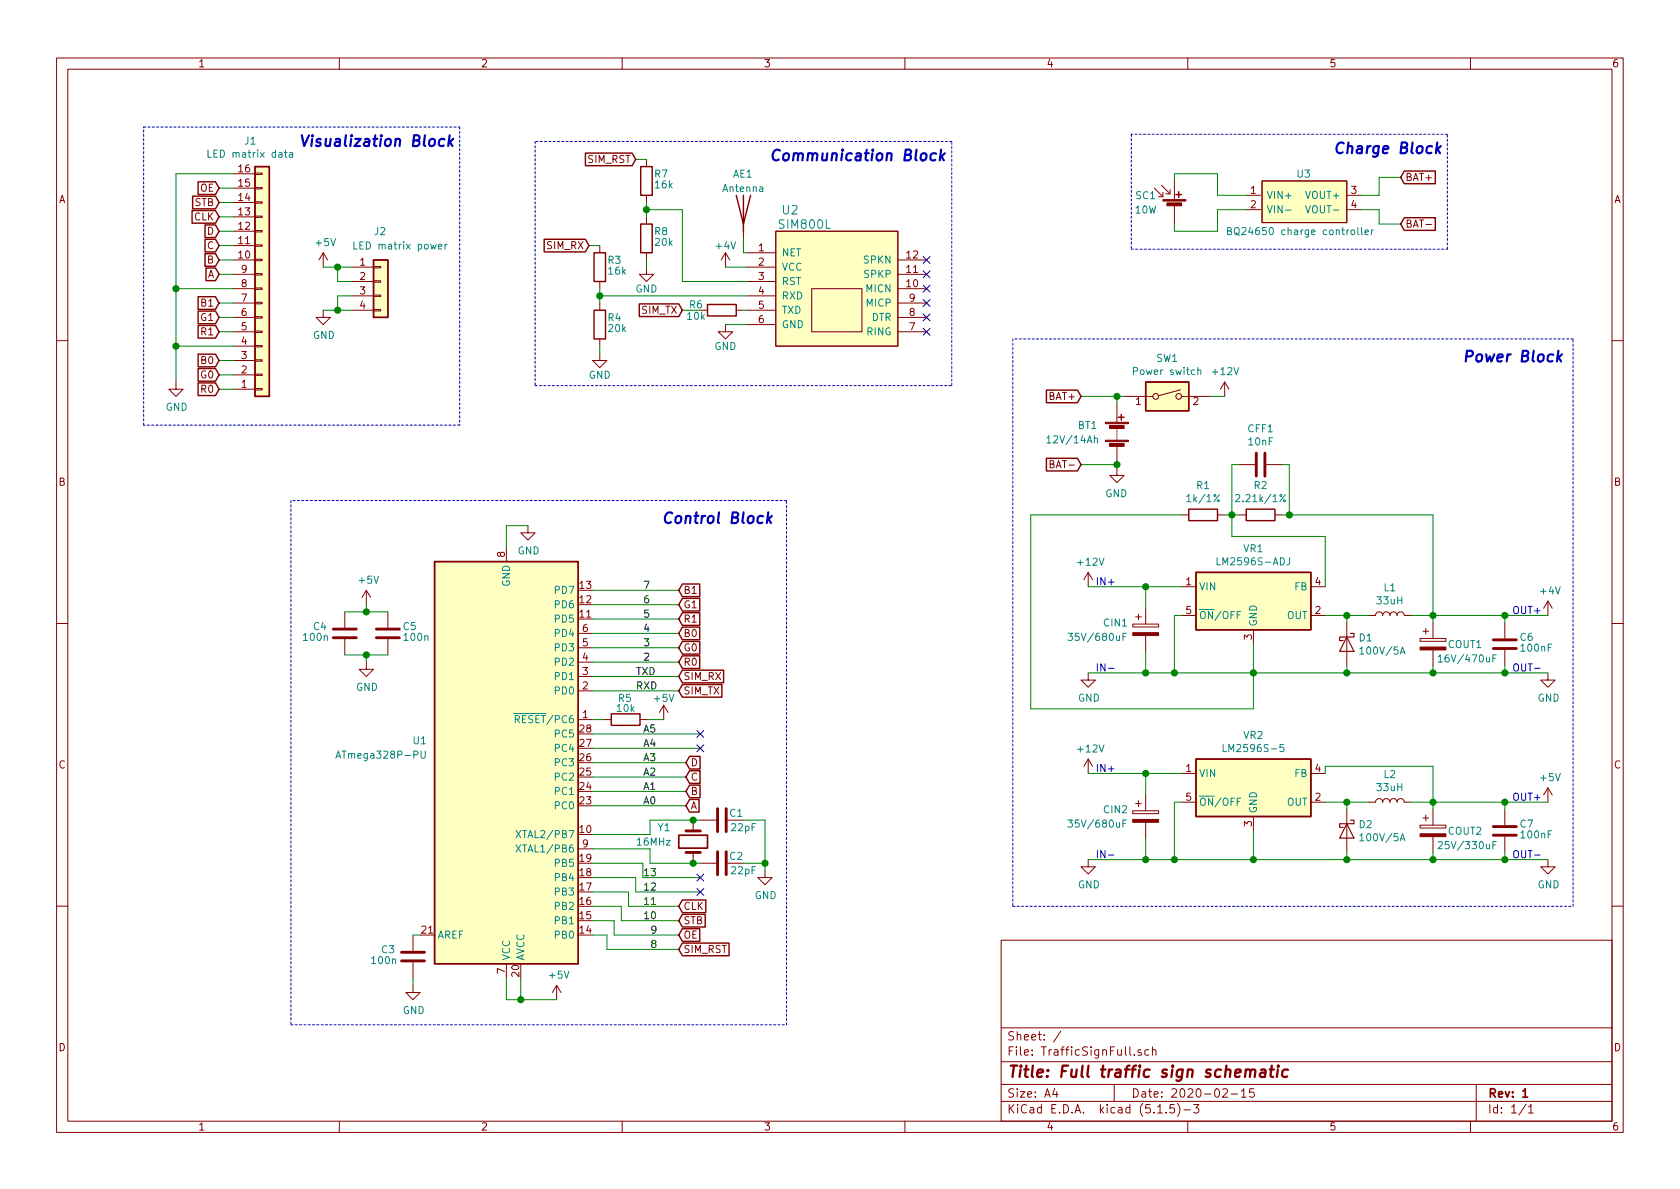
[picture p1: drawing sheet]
EESchema Schematic File Version 4
EELAYER 30 0
EELAYER END
$Descr A4 11693 8268
encoding utf-8
Sheet 1 1
Title "Full traffic sign schematic"
Date "2020-02-15"
Rev "1"
Comp ""
Comment1 ""
Comment2 ""
Comment3 ""
Comment4 ""
$EndDescr
$Comp
L CustomSymbols:BQ24650-MPPT-Controller U3
U 1 1
P 9075 1400
F 0 "U3" H 9075 1600 50  0000 C CNN
F 1 "BQ24650 charge controller" H 9050 1200 50  0000 C CNN
F 2 "" H 9075 1400 50  0001 C CNN
F 3 "" H 9075 1400 50  0001 C CNN
	1    9075 1400
	1    0    0    -1  
$EndComp
$Comp
L Device:Solar_Cell SC1
U 1 1
P 8175 1450
F 0 "SC1" H 7975 1550 50  0000 C CNN
F 1 "10W" H 7975 1450 50  0000 C CNN
F 2 "" V 8175 1510 50  0001 C CNN
F 3 "~" V 8175 1510 50  0001 C CNN
	1    8175 1450
	1    0    0    -1  
$EndComp
Wire Wire Line
	8175 1250 8175 1200
Wire Wire Line
	8175 1200 8475 1200
Wire Wire Line
	8475 1200 8475 1350
Wire Wire Line
	8475 1350 8675 1350
Wire Wire Line
	8175 1550 8175 1600
Wire Wire Line
	8475 1600 8475 1450
Wire Wire Line
	8475 1450 8675 1450
Wire Wire Line
	10475 5975 10775 5975
Connection ~ 10475 5975
Wire Wire Line
	10475 5925 10475 5975
Wire Wire Line
	10475 5575 10775 5575
Connection ~ 10475 5575
Wire Wire Line
	10475 5625 10475 5575
$Comp
L Device:C C7
U 1 1
P 10475 5775
F 0 "C7" H 10575 5825 50  0000 L CNN
F 1 "100nF" H 10575 5750 50  0000 L CNN
F 2 "Capacitor_THT:C_Disc_D4.3mm_W1.9mm_P5.00mm" H 10513 5625 50  0001 C CNN
F 3 "https://store.comet.bg/Catalogue/Product/5920/" H 10475 5775 50  0001 C CNN
	1    10475 5775
	1    0    0    -1  
$EndComp
Wire Wire Line
	10475 4675 10775 4675
Connection ~ 10475 4675
Wire Wire Line
	10475 4625 10475 4675
Wire Wire Line
	10475 4275 10775 4275
Connection ~ 10475 4275
Wire Wire Line
	10475 4325 10475 4275
$Comp
L Device:C C6
U 1 1
P 10475 4475
F 0 "C6" H 10575 4525 50  0000 L CNN
F 1 "100nF" H 10575 4450 50  0000 L CNN
F 2 "Capacitor_THT:C_Disc_D4.3mm_W1.9mm_P5.00mm" H 10513 4325 50  0001 C CNN
F 3 "https://store.comet.bg/Catalogue/Product/5920/" H 10475 4475 50  0001 C CNN
	1    10475 4475
	1    0    0    -1  
$EndComp
Text GLabel 4725 6600 2    50   Input ~ 0
SIM_RST
Text GLabel 4425 1100 0    50   Input ~ 0
SIM_RST
Wire Wire Line
	5175 2150 5200 2150
Wire Wire Line
	2550 4550 2700 4550
Connection ~ 2550 4550
Wire Wire Line
	2550 4600 2550 4550
Wire Wire Line
	2400 4550 2550 4550
Wire Wire Line
	2550 4250 2700 4250
Connection ~ 2550 4250
Wire Wire Line
	2550 4200 2550 4250
Wire Wire Line
	2400 4250 2550 4250
$Comp
L Device:C C5
U 1 1
P 2700 4400
F 0 "C5" H 2800 4450 50  0000 L CNN
F 1 "100n" H 2800 4375 50  0000 L CNN
F 2 "Capacitor_THT:C_Disc_D4.3mm_W1.9mm_P5.00mm" H 2738 4250 50  0001 C CNN
F 3 "https://store.comet.bg/Catalogue/Product/5920/" H 2700 4400 50  0001 C CNN
	1    2700 4400
	1    0    0    -1  
$EndComp
$Comp
L Device:C C4
U 1 1
P 2400 4400
F 0 "C4" H 2175 4450 50  0000 L CNN
F 1 "100n" H 2100 4375 50  0000 L CNN
F 2 "Capacitor_THT:C_Disc_D4.3mm_W1.9mm_P5.00mm" H 2438 4250 50  0001 C CNN
F 3 "https://store.comet.bg/Catalogue/Product/5920/" H 2400 4400 50  0001 C CNN
	1    2400 4400
	1    0    0    -1  
$EndComp
$Comp
L power:GND #PWR0123
U 1 1
P 2550 4600
F 0 "#PWR0123" H 2550 4350 50  0001 C CNN
F 1 "GND" H 2555 4427 50  0000 C CNN
F 2 "" H 2550 4600 50  0001 C CNN
F 3 "" H 2550 4600 50  0001 C CNN
	1    2550 4600
	1    0    0    -1  
$EndComp
$Comp
L power:+5V #PWR0122
U 1 1
P 2550 4200
F 0 "#PWR0122" H 2550 4050 50  0001 C CNN
F 1 "+5V" H 2565 4373 50  0000 C CNN
F 2 "" H 2550 4200 50  0001 C CNN
F 3 "" H 2550 4200 50  0001 C CNN
	1    2550 4200
	1    0    0    -1  
$EndComp
Wire Wire Line
	2875 6850 2875 6800
$Comp
L power:GND #PWR0121
U 1 1
P 2875 6850
F 0 "#PWR0121" H 2875 6600 50  0001 C CNN
F 1 "GND" H 2880 6677 50  0000 C CNN
F 2 "" H 2875 6850 50  0001 C CNN
F 3 "" H 2875 6850 50  0001 C CNN
	1    2875 6850
	1    0    0    -1  
$EndComp
$Comp
L power:+5V #PWR0120
U 1 1
P 10775 5575
F 0 "#PWR0120" H 10775 5425 50  0001 C CNN
F 1 "+5V" H 10790 5748 50  0000 C CNN
F 2 "" H 10775 5575 50  0001 C CNN
F 3 "" H 10775 5575 50  0001 C CNN
	1    10775 5575
	1    0    0    -1  
$EndComp
$Comp
L power:+4V #PWR0119
U 1 1
P 10775 4275
F 0 "#PWR0119" H 10775 4125 50  0001 C CNN
F 1 "+4V" H 10790 4448 50  0000 C CNN
F 2 "" H 10775 4275 50  0001 C CNN
F 3 "" H 10775 4275 50  0001 C CNN
	1    10775 4275
	1    0    0    -1  
$EndComp
Wire Wire Line
	5050 1850 5200 1850
$Comp
L power:+4V #PWR0117
U 1 1
P 5050 1850
F 0 "#PWR0117" H 5050 1700 50  0001 C CNN
F 1 "+4V" H 5050 2000 50  0000 C CNN
F 2 "" H 5050 1850 50  0001 C CNN
F 3 "" H 5050 1850 50  0001 C CNN
	1    5050 1850
	1    0    0    -1  
$EndComp
$Comp
L power:+12V #PWR0115
U 1 1
P 7575 4075
F 0 "#PWR0115" H 7575 3925 50  0001 C CNN
F 1 "+12V" H 7590 4248 50  0000 C CNN
F 2 "" H 7575 4075 50  0001 C CNN
F 3 "" H 7575 4075 50  0001 C CNN
	1    7575 4075
	1    0    0    -1  
$EndComp
$Comp
L power:+12V #PWR0114
U 1 1
P 7575 5375
F 0 "#PWR0114" H 7575 5225 50  0001 C CNN
F 1 "+12V" H 7590 5548 50  0000 C CNN
F 2 "" H 7575 5375 50  0001 C CNN
F 3 "" H 7575 5375 50  0001 C CNN
	1    7575 5375
	1    0    0    -1  
$EndComp
$Comp
L power:GND #PWR0113
U 1 1
P 7575 4675
F 0 "#PWR0113" H 7575 4425 50  0001 C CNN
F 1 "GND" H 7580 4502 50  0000 C CNN
F 2 "" H 7575 4675 50  0001 C CNN
F 3 "" H 7575 4675 50  0001 C CNN
	1    7575 4675
	1    0    0    -1  
$EndComp
$Comp
L power:GND #PWR0112
U 1 1
P 10775 4675
F 0 "#PWR0112" H 10775 4425 50  0001 C CNN
F 1 "GND" H 10780 4502 50  0000 C CNN
F 2 "" H 10775 4675 50  0001 C CNN
F 3 "" H 10775 4675 50  0001 C CNN
	1    10775 4675
	1    0    0    -1  
$EndComp
$Comp
L power:GND #PWR0111
U 1 1
P 10775 5975
F 0 "#PWR0111" H 10775 5725 50  0001 C CNN
F 1 "GND" H 10780 5802 50  0000 C CNN
F 2 "" H 10775 5975 50  0001 C CNN
F 3 "" H 10775 5975 50  0001 C CNN
	1    10775 5975
	1    0    0    -1  
$EndComp
$Comp
L power:GND #PWR0110
U 1 1
P 7575 5975
F 0 "#PWR0110" H 7575 5725 50  0001 C CNN
F 1 "GND" H 7580 5802 50  0000 C CNN
F 2 "" H 7575 5975 50  0001 C CNN
F 3 "" H 7575 5975 50  0001 C CNN
	1    7575 5975
	1    0    0    -1  
$EndComp
$Comp
L power:+5V #PWR0109
U 1 1
P 2250 1850
F 0 "#PWR0109" H 2250 1700 50  0001 C CNN
F 1 "+5V" H 2265 2023 50  0000 C CNN
F 2 "" H 2250 1850 50  0001 C CNN
F 3 "" H 2250 1850 50  0001 C CNN
	1    2250 1850
	1    0    0    -1  
$EndComp
$Comp
L power:GND #PWR0108
U 1 1
P 2250 2150
F 0 "#PWR0108" H 2250 1900 50  0001 C CNN
F 1 "GND" H 2255 1977 50  0000 C CNN
F 2 "" H 2250 2150 50  0001 C CNN
F 3 "" H 2250 2150 50  0001 C CNN
	1    2250 2150
	1    0    0    -1  
$EndComp
Wire Wire Line
	1225 2000 1225 2400
Connection ~ 1225 2000
Wire Wire Line
	1225 2000 1625 2000
Wire Wire Line
	1225 2400 1225 2650
Connection ~ 1225 2400
Wire Wire Line
	1225 2400 1625 2400
Wire Wire Line
	1225 1200 1625 1200
Wire Wire Line
	1225 1200 1225 2000
$Comp
L power:GND #PWR0105
U 1 1
P 1225 2650
F 0 "#PWR0105" H 1225 2400 50  0001 C CNN
F 1 "GND" H 1230 2477 50  0000 C CNN
F 2 "" H 1225 2650 50  0001 C CNN
F 3 "" H 1225 2650 50  0001 C CNN
	1    1225 2650
	1    0    0    -1  
$EndComp
$Comp
L power:+5V #PWR0104
U 1 1
P 4620 5000
F 0 "#PWR0104" H 4620 4850 50  0001 C CNN
F 1 "+5V" H 4620 5150 50  0000 C CNN
F 2 "" H 4620 5000 50  0001 C CNN
F 3 "" H 4620 5000 50  0001 C CNN
	1    4620 5000
	1    0    0    -1  
$EndComp
Wire Wire Line
	3525 3650 3525 3800
$Comp
L power:GND #PWR0103
U 1 1
P 3675 3650
F 0 "#PWR0103" H 3675 3400 50  0001 C CNN
F 1 "GND" H 3680 3477 50  0000 C CNN
F 2 "" H 3675 3650 50  0001 C CNN
F 3 "" H 3675 3650 50  0001 C CNN
	1    3675 3650
	1    0    0    -1  
$EndComp
Text Label 4425 4700 0    50   ~ 0
TXD
Text Label 4425 4800 0    50   ~ 0
RXD
Text Label 4475 4600 0    50   ~ 0
2
Text Label 4475 4500 0    50   ~ 0
3
Text Label 4475 4400 0    50   ~ 0
4
Text Label 4475 4300 0    50   ~ 0
5
Text Label 4475 4200 0    50   ~ 0
6
Text Label 4475 4100 0    50   ~ 0
7
Wire Wire Line
	4125 5100 4875 5100
Wire Wire Line
	4125 5200 4875 5200
Text Label 4475 5600 0    50   ~ 0
A0
Text Label 4475 5500 0    50   ~ 0
A1
Text Label 4475 5400 0    50   ~ 0
A2
Text Label 4475 5300 0    50   ~ 0
A3
Text Label 4475 5200 0    50   ~ 0
A4
Text Label 4475 5100 0    50   ~ 0
A5
Wire Wire Line
	4525 5900 4525 6000
Wire Wire Line
	4525 6000 4825 6000
Wire Wire Line
	4125 5800 4525 5800
Wire Wire Line
	4525 5800 4525 5700
Wire Wire Line
	4525 5700 4825 5700
Wire Wire Line
	4125 6000 4475 6000
Wire Wire Line
	4475 6000 4475 6100
Wire Wire Line
	4475 6100 4875 6100
Text Label 4525 6600 0    50   ~ 0
8
Text Label 4525 6500 0    50   ~ 0
9
Text Label 4475 6400 0    50   ~ 0
10
Text Label 4475 6300 0    50   ~ 0
11
Text Label 4475 6200 0    50   ~ 0
12
Text Label 4475 6100 0    50   ~ 0
13
Wire Wire Line
	4125 6100 4425 6100
Wire Wire Line
	4425 6100 4425 6200
Wire Wire Line
	4425 6200 4875 6200
Wire Wire Line
	4125 6200 4375 6200
Wire Wire Line
	4375 6200 4375 6300
Wire Wire Line
	4375 6300 4725 6300
Wire Wire Line
	4125 6300 4325 6300
Wire Wire Line
	4325 6300 4325 6400
Wire Wire Line
	4325 6400 4725 6400
Wire Wire Line
	4125 6400 4275 6400
Wire Wire Line
	4275 6400 4275 6500
Wire Wire Line
	4275 6500 4725 6500
Wire Wire Line
	4125 6500 4225 6500
Wire Wire Line
	4225 6500 4225 6600
Text GLabel 4725 4600 2    50   Input ~ 0
R0
Text GLabel 4725 4500 2    50   Input ~ 0
G0
Text GLabel 4725 4400 2    50   Input ~ 0
B0
Wire Wire Line
	4125 4400 4725 4400
Wire Wire Line
	4125 4500 4725 4500
Wire Wire Line
	4125 4600 4725 4600
Text GLabel 4725 4300 2    50   Input ~ 0
R1
Text GLabel 4725 4200 2    50   Input ~ 0
G1
Text GLabel 4725 4100 2    50   Input ~ 0
B1
Wire Wire Line
	4125 4300 4725 4300
Wire Wire Line
	4125 4200 4725 4200
Wire Wire Line
	4125 4100 4725 4100
Text GLabel 4775 5600 2    50   Input ~ 0
A
Text GLabel 4775 5500 2    50   Input ~ 0
B
Text GLabel 4775 5400 2    50   Input ~ 0
C
Text GLabel 4775 5300 2    50   Input ~ 0
D
Wire Wire Line
	4125 5300 4775 5300
Wire Wire Line
	4125 5400 4775 5400
Wire Wire Line
	4125 5500 4775 5500
Wire Wire Line
	4125 5600 4775 5600
Text GLabel 4725 6300 2    50   Input ~ 0
CLK
Text GLabel 4725 6400 2    50   Input ~ 0
STB
Text GLabel 4725 6500 2    50   Input ~ 0
OE
$Comp
L Device:R R3
U 1 1
P 4175 1850
F 0 "R3" H 4225 1900 50  0000 L CNN
F 1 "16k" H 4225 1825 50  0000 L CNN
F 2 "Resistor_THT:R_Axial_DIN0204_L3.6mm_D1.6mm_P7.62mm_Horizontal" V 4105 1850 50  0001 C CNN
F 3 "https://store.comet.bg/Catalogue/Product/25851/" H 4175 1850 50  0001 C CNN
	1    4175 1850
	1    0    0    -1  
$EndComp
Wire Wire Line
	4100 1700 4175 1700
Wire Wire Line
	4505 5000 4620 5000
Wire Wire Line
	2925 6500 2875 6500
Wire Wire Line
	3625 6950 3625 6800
Wire Wire Line
	3525 6800 3525 6950
Wire Wire Line
	3525 6950 3625 6950
Connection ~ 3625 6950
Wire Wire Line
	4825 5700 4875 5700
Connection ~ 4825 5700
Wire Wire Line
	5325 5700 5175 5700
Wire Wire Line
	4825 6000 4875 6000
Connection ~ 4825 6000
$Comp
L Device:R R4
U 1 1
P 4175 2250
F 0 "R4" H 4225 2300 50  0000 L CNN
F 1 "20k" H 4225 2225 50  0000 L CNN
F 2 "Resistor_THT:R_Axial_DIN0204_L3.6mm_D1.6mm_P7.62mm_Horizontal" V 4105 2250 50  0001 C CNN
F 3 "https://store.comet.bg/Catalogue/Product/3884/" H 4175 2250 50  0001 C CNN
	1    4175 2250
	1    0    0    -1  
$EndComp
$Comp
L Device:C C2
U 1 1
P 5025 6000
F 0 "C2" V 4975 6100 50  0000 C CNN
F 1 "22pF" V 5075 6150 50  0000 C CNN
F 2 "Capacitor_THT:C_Disc_D4.3mm_W1.9mm_P5.00mm" H 5063 5850 50  0001 C CNN
F 3 "https://store.comet.bg/Catalogue/Product/27466/" H 5025 6000 50  0001 C CNN
	1    5025 6000
	0    1    1    0   
$EndComp
$Comp
L Device:C C1
U 1 1
P 5025 5700
F 0 "C1" V 4975 5800 50  0000 C CNN
F 1 "22pF" V 5075 5850 50  0000 C CNN
F 2 "Capacitor_THT:C_Disc_D4.3mm_W1.9mm_P5.00mm" H 5063 5550 50  0001 C CNN
F 3 "https://store.comet.bg/Catalogue/Product/27466/" H 5025 5700 50  0001 C CNN
	1    5025 5700
	0    1    1    0   
$EndComp
$Comp
L Device:Crystal Y1
U 1 1
P 4825 5850
F 0 "Y1" V 4725 5600 50  0000 L CNN
F 1 "16MHz" V 4825 5450 50  0000 L CNN
F 2 "Crystal:Crystal_HC49-U_Vertical" H 4825 5850 50  0001 C CNN
F 3 "https://store.comet.bg/Catalogue/Product/27238/" H 4825 5850 50  0001 C CNN
	1    4825 5850
	0    1    1    0   
$EndComp
NoConn ~ 4875 5100
NoConn ~ 4875 5200
NoConn ~ 4875 6100
NoConn ~ 4875 6200
Wire Wire Line
	5175 6000 5325 6000
$Comp
L power:GND #PWR0102
U 1 1
P 5325 6050
F 0 "#PWR0102" H 5325 5800 50  0001 C CNN
F 1 "GND" H 5330 5877 50  0000 C CNN
F 2 "" H 5325 6050 50  0001 C CNN
F 3 "" H 5325 6050 50  0001 C CNN
	1    5325 6050
	1    0    0    -1  
$EndComp
Wire Wire Line
	5325 6050 5325 6000
Connection ~ 5325 6000
Wire Wire Line
	5325 6000 5325 5700
$Comp
L power:+5V #PWR0101
U 1 1
P 3875 6950
F 0 "#PWR0101" H 3875 6800 50  0001 C CNN
F 1 "+5V" H 3890 7123 50  0000 C CNN
F 2 "" H 3875 6950 50  0001 C CNN
F 3 "" H 3875 6950 50  0001 C CNN
	1    3875 6950
	1    0    0    -1  
$EndComp
Wire Wire Line
	3625 6950 3875 6950
Wire Wire Line
	4125 5900 4525 5900
$Comp
L MCU_Microchip_ATmega:ATmega328P-PU U1
U 1 1
P 3525 5300
F 0 "U1" H 2975 5150 50  0000 R CNN
F 1 "ATmega328P-PU" H 2975 5250 50  0000 R CNN
F 2 "Package_DIP:DIP-28_W7.62mm" H 3525 5300 50  0001 C CIN
F 3 "http://ww1.microchip.com/downloads/en/DeviceDoc/ATmega328_P%20AVR%20MCU%20with%20picoPower%20Technology%20Data%20Sheet%2040001984A.pdf" H 3525 5300 50  0001 C CNN
	1    3525 5300
	1    0    0    1   
$EndComp
$Comp
L Device:CP COUT1
U 1 1
P 9975 4475
F 0 "COUT1" H 10075 4475 50  0000 L CNN
F 1 "16V/470uF" H 10000 4375 50  0000 L CNN
F 2 "Capacitor_THT:CP_Radial_D8.0mm_P3.50mm" H 10013 4325 50  0001 C CNN
F 3 "https://store.comet.bg/Catalogue/Product/36876/" H 9975 4475 50  0001 C CNN
	1    9975 4475
	1    0    0    -1  
$EndComp
Connection ~ 2350 1850
Wire Wire Line
	2350 1850 2250 1850
Wire Wire Line
	2350 1950 2350 1850
Connection ~ 2350 2150
Wire Wire Line
	2350 2150 2250 2150
Wire Wire Line
	2350 2050 2350 2150
Wire Wire Line
	2450 2150 2350 2150
Wire Wire Line
	2450 2050 2350 2050
Wire Wire Line
	2450 1950 2350 1950
Wire Wire Line
	2450 1850 2350 1850
$Comp
L Connector_Generic:Conn_01x04 J2
U 1 1
P 2650 1950
F 0 "J2" H 2600 2300 50  0000 L CNN
F 1 "LED matrix power" H 2450 2200 50  0000 L CNN
F 2 "Connector_Molex:Molex_KK-396_A-41791-0004_1x04_P3.96mm_Vertical" H 2650 1950 50  0001 C CNN
F 3 "https://store.comet.bg/Catalogue/Product/25223/" H 2650 1950 50  0001 C CNN
	1    2650 1950
	1    0    0    -1  
$EndComp
$Comp
L Device:CP CIN2
U 1 1
P 7975 5675
F 0 "CIN2" H 7675 5725 50  0000 L CNN
F 1 "35V/680uF" H 7425 5625 50  0000 L CNN
F 2 "Capacitor_THT:CP_Radial_D10.0mm_P5.00mm" H 8013 5525 50  0001 C CNN
F 3 "https://store.comet.bg/Catalogue/Product/44664/" H 7975 5675 50  0001 C CNN
	1    7975 5675
	1    0    0    -1  
$EndComp
Text Notes 7625 4675 0    50   ~ 0
IN-
Text Notes 7625 4075 0    50   ~ 0
IN+
Text Notes 7625 5975 0    50   ~ 0
IN-
Text Notes 7625 5375 0    50   ~ 0
IN+
Text Notes 10525 4675 0    50   ~ 0
OUT-
Text Notes 10525 4275 0    50   ~ 0
OUT+
Text Notes 10525 5575 0    50   ~ 0
OUT+
Text Notes 10525 5975 0    50   ~ 0
OUT-
Wire Wire Line
	9975 5325 9975 5575
Wire Wire Line
	9225 5375 9225 5325
Wire Wire Line
	9975 5325 9225 5325
$Comp
L Device:L L2
U 1 1
P 9675 5575
F 0 "L2" V 9865 5575 50  0000 C CNN
F 1 "33uH" V 9774 5575 50  0000 C CNN
F 2 "Inductor_SMD:L_Bourns_SDR1806" H 9675 5575 50  0001 C CNN
F 3 "https://store.comet.bg/Catalogue/Product/15514/" H 9675 5575 50  0001 C CNN
	1    9675 5575
	0    -1   -1   0   
$EndComp
Connection ~ 9975 5975
Wire Wire Line
	9975 5975 10475 5975
Connection ~ 9975 5575
Wire Wire Line
	9975 5575 10475 5575
Connection ~ 9375 5975
Wire Wire Line
	9975 5975 9975 5925
Wire Wire Line
	9375 5975 9975 5975
Wire Wire Line
	9825 5575 9975 5575
Wire Wire Line
	9975 5575 9975 5625
Wire Wire Line
	7975 5525 7975 5375
Wire Wire Line
	7975 5375 8225 5375
Connection ~ 7975 5375
Wire Wire Line
	7575 5375 7975 5375
Connection ~ 7975 5975
Connection ~ 8725 5975
Wire Wire Line
	9375 5975 8725 5975
Wire Wire Line
	9375 5925 9375 5975
Wire Wire Line
	9375 5575 9525 5575
Connection ~ 9375 5575
Wire Wire Line
	9375 5575 9375 5625
$Comp
L Device:D_Schottky D2
U 1 1
P 9375 5775
F 0 "D2" V 9329 5854 50  0000 L CNN
F 1 "100V/5A" V 9420 5854 50  0000 L CNN
F 2 "Diode_THT:D_DO-27_P12.70mm_Horizontal" H 9375 5775 50  0001 C CNN
F 3 "https://store.comet.bg/Catalogue/Product/9381/" H 9375 5775 50  0001 C CNN
	1    9375 5775
	0    1    1    0   
$EndComp
Wire Wire Line
	9225 5575 9375 5575
Wire Wire Line
	7575 5975 7975 5975
Wire Wire Line
	7975 5825 7975 5975
Connection ~ 8175 5975
Wire Wire Line
	7975 5975 8175 5975
Wire Wire Line
	8175 5575 8175 5975
Wire Wire Line
	8175 5975 8725 5975
Wire Wire Line
	8175 5575 8225 5575
Wire Wire Line
	8725 5775 8725 5975
$Comp
L Device:CP COUT2
U 1 1
P 9975 5775
F 0 "COUT2" H 10075 5775 50  0000 L CNN
F 1 "25V/330uF" H 10000 5675 50  0000 L CNN
F 2 "Capacitor_THT:CP_Radial_D8.0mm_P3.50mm" H 10013 5625 50  0001 C CNN
F 3 "https://store.comet.bg/Catalogue/Product/7086/" H 9975 5775 50  0001 C CNN
	1    9975 5775
	1    0    0    -1  
$EndComp
$Comp
L Regulator_Switching:LM2596S-5 VR2
U 1 1
P 8725 5475
F 0 "VR2" H 8725 5842 50  0000 C CNN
F 1 "LM2596S-5" H 8725 5751 50  0000 C CNN
F 2 "Package_TO_SOT_SMD:TO-263-5_TabPin3" H 8775 5225 50  0001 L CIN
F 3 "https://store.comet.bg/Catalogue/Product/16565/" H 8725 5475 50  0001 C CNN
	1    8725 5475
	1    0    0    -1  
$EndComp
$Comp
L Device:L L1
U 1 1
P 9675 4275
F 0 "L1" V 9865 4275 50  0000 C CNN
F 1 "33uH" V 9774 4275 50  0000 C CNN
F 2 "Inductor_SMD:L_Bourns_SDR1806" H 9675 4275 50  0001 C CNN
F 3 "https://store.comet.bg/Catalogue/Product/15514/" H 9675 4275 50  0001 C CNN
	1    9675 4275
	0    -1   -1   0   
$EndComp
Wire Wire Line
	7175 4925 8725 4925
Wire Wire Line
	8725 4925 8725 4675
Connection ~ 8975 3575
Wire Wire Line
	9975 3575 9975 4275
Wire Wire Line
	8975 3575 9975 3575
Wire Wire Line
	8975 3575 8925 3575
Wire Wire Line
	8975 3225 8975 3575
Wire Wire Line
	8925 3225 8975 3225
Connection ~ 9975 4675
Wire Wire Line
	9975 4675 10475 4675
Connection ~ 9975 4275
Wire Wire Line
	9975 4275 10475 4275
Connection ~ 9375 4675
Wire Wire Line
	9975 4675 9975 4625
Wire Wire Line
	9375 4675 9975 4675
Wire Wire Line
	9825 4275 9975 4275
Wire Wire Line
	9975 4275 9975 4325
Wire Wire Line
	7975 4225 7975 4075
Wire Wire Line
	7975 4075 8225 4075
Connection ~ 7975 4075
Wire Wire Line
	7575 4075 7975 4075
Connection ~ 7975 4675
Connection ~ 8725 4675
Wire Wire Line
	9375 4675 8725 4675
Wire Wire Line
	9375 4625 9375 4675
Wire Wire Line
	9375 4275 9525 4275
Connection ~ 9375 4275
Wire Wire Line
	9375 4275 9375 4325
$Comp
L Device:D_Schottky D1
U 1 1
P 9375 4475
F 0 "D1" V 9329 4554 50  0000 L CNN
F 1 "100V/5A" V 9420 4554 50  0000 L CNN
F 2 "Diode_THT:D_DO-27_P12.70mm_Horizontal" H 9375 4475 50  0001 C CNN
F 3 "https://store.comet.bg/Catalogue/Product/9381/" H 9375 4475 50  0001 C CNN
	1    9375 4475
	0    1    1    0   
$EndComp
Wire Wire Line
	9225 4275 9375 4275
Wire Wire Line
	7175 3575 7175 4925
Wire Wire Line
	8225 3575 7175 3575
Connection ~ 8575 3575
Wire Wire Line
	8575 3575 8625 3575
Wire Wire Line
	8575 3575 8575 3725
Wire Wire Line
	8525 3575 8575 3575
Wire Wire Line
	9225 3725 8575 3725
Wire Wire Line
	9225 4075 9225 3725
Wire Wire Line
	7575 4675 7975 4675
Wire Wire Line
	7975 4525 7975 4675
Connection ~ 8175 4675
Wire Wire Line
	7975 4675 8175 4675
Wire Wire Line
	8175 4275 8175 4675
Wire Wire Line
	8175 4675 8725 4675
Wire Wire Line
	8175 4275 8225 4275
Wire Wire Line
	8725 4475 8725 4675
$Comp
L Device:C CFF1
U 1 1
P 8775 3225
F 0 "CFF1" V 8523 3225 50  0000 C CNN
F 1 "10nF" V 8614 3225 50  0000 C CNN
F 2 "Capacitor_THT:C_Disc_D4.3mm_W1.9mm_P5.00mm" H 8813 3075 50  0001 C CNN
F 3 "https://store.comet.bg/Catalogue/Product/5919/" H 8775 3225 50  0001 C CNN
	1    8775 3225
	0    1    1    0   
$EndComp
$Comp
L Device:CP CIN1
U 1 1
P 7975 4375
F 0 "CIN1" H 7675 4425 50  0000 L CNN
F 1 "35V/680uF" H 7425 4325 50  0000 L CNN
F 2 "Capacitor_THT:CP_Radial_D10.0mm_P5.00mm" H 8013 4225 50  0001 C CNN
F 3 "https://store.comet.bg/Catalogue/Product/44664/" H 7975 4375 50  0001 C CNN
	1    7975 4375
	1    0    0    -1  
$EndComp
$Comp
L TrafficSignPCB-rescue:SIM800L-SIM800L U2
U 1 1
P 5800 2050
F 0 "U2" H 5500 2650 60  0000 C CNN
F 1 "SIM800L" H 5600 2550 60  0000 C CNN
F 2 "SIM800:Sim800L" H 6100 1900 60  0001 C CNN
F 3 "https://img.filipeflop.com/files/download/Datasheet_SIM800L.pdf" H 6100 1900 60  0001 C CNN
	1    5800 2050
	1    0    0    -1  
$EndComp
NoConn ~ 6450 2300
NoConn ~ 6450 2200
NoConn ~ 6450 2100
NoConn ~ 6450 2000
NoConn ~ 6450 1900
NoConn ~ 6450 1800
$Comp
L Device:R R2
U 1 1
P 8775 3575
F 0 "R2" V 8568 3575 50  0000 C CNN
F 1 "2.21k/1%" V 8659 3575 50  0000 C CNN
F 2 "Resistor_THT:R_Axial_DIN0207_L6.3mm_D2.5mm_P10.16mm_Horizontal" V 8705 3575 50  0001 C CNN
F 3 "https://store.comet.bg/Catalogue/Product/5041342/" H 8775 3575 50  0001 C CNN
	1    8775 3575
	0    1    1    0   
$EndComp
$Comp
L Device:R R1
U 1 1
P 8375 3575
F 0 "R1" V 8168 3575 50  0000 C CNN
F 1 "1k/1%" V 8259 3575 50  0000 C CNN
F 2 "Resistor_THT:R_Axial_DIN0207_L6.3mm_D2.5mm_P10.16mm_Horizontal" V 8305 3575 50  0001 C CNN
F 3 "https://store.comet.bg/Catalogue/Product/6406/" H 8375 3575 50  0001 C CNN
	1    8375 3575
	0    1    1    0   
$EndComp
$Comp
L Regulator_Switching:LM2596S-ADJ VR1
U 1 1
P 8725 4175
F 0 "VR1" H 8725 4542 50  0000 C CNN
F 1 "LM2596S-ADJ" H 8725 4451 50  0000 C CNN
F 2 "Package_TO_SOT_SMD:TO-263-5_TabPin3" H 8775 3925 50  0001 L CIN
F 3 "https://store.comet.bg/Catalogue/Product/16564/" H 8725 4175 50  0001 C CNN
	1    8725 4175
	1    0    0    -1  
$EndComp
Text GLabel 1525 1500 0    50   Input ~ 0
CLK
Text GLabel 1525 1400 0    50   Input ~ 0
STB
Text GLabel 1525 1300 0    50   Input ~ 0
OE
Wire Wire Line
	1525 2700 1625 2700
Wire Wire Line
	1525 2600 1625 2600
Wire Wire Line
	1525 2500 1625 2500
Wire Wire Line
	1525 2300 1625 2300
Wire Wire Line
	1525 2200 1625 2200
Wire Wire Line
	1525 2100 1625 2100
Wire Wire Line
	1525 1900 1625 1900
Wire Wire Line
	1525 1800 1625 1800
Wire Wire Line
	1525 1700 1625 1700
Wire Wire Line
	1525 1600 1625 1600
Wire Wire Line
	1525 1500 1625 1500
Wire Wire Line
	1525 1400 1625 1400
Wire Wire Line
	1625 1300 1525 1300
Text GLabel 1525 1600 0    50   Input ~ 0
D
Text GLabel 1525 1700 0    50   Input ~ 0
C
Text GLabel 1525 1800 0    50   Input ~ 0
B
Text GLabel 1525 1900 0    50   Input ~ 0
A
Text GLabel 1525 2100 0    50   Input ~ 0
B1
Text GLabel 1525 2200 0    50   Input ~ 0
G1
Text GLabel 1525 2300 0    50   Input ~ 0
R1
Text GLabel 1525 2500 0    50   Input ~ 0
B0
Text GLabel 1525 2600 0    50   Input ~ 0
G0
Text GLabel 1525 2700 0    50   Input ~ 0
R0
$Comp
L Connector_Generic:Conn_01x16 J1
U 1 1
P 1825 2000
F 0 "J1" H 1743 975 50  0000 C CNN
F 1 "LED matrix data" H 1743 1066 50  0000 C CNN
F 2 "Connector_IDC:IDC-Header_2x08_P2.54mm_Vertical" H 1825 2000 50  0001 C CNN
F 3 "~" H 1825 2000 50  0001 C CNN
	1    1825 2000
	1    0    0    1   
$EndComp
Wire Wire Line
	3525 3650 3675 3650
Wire Wire Line
	8175 1600 8475 1600
Wire Wire Line
	4725 4800 4125 4800
Wire Wire Line
	4125 4700 4725 4700
Wire Wire Line
	5050 2250 5200 2250
$Comp
L power:GND #PWR0118
U 1 1
P 5050 2250
F 0 "#PWR0118" H 5050 2000 50  0001 C CNN
F 1 "GND" H 5050 2100 50  0000 C CNN
F 2 "" H 5050 2250 50  0001 C CNN
F 3 "" H 5050 2250 50  0001 C CNN
	1    5050 2250
	1    0    0    -1  
$EndComp
Wire Wire Line
	4875 2150 4750 2150
Text GLabel 4750 2150 0    50   Input ~ 0
SIM_TX
Text GLabel 4100 1700 0    50   Input ~ 0
SIM_RX
Wire Wire Line
	4175 2050 5200 2050
Connection ~ 4175 2050
Wire Wire Line
	4175 2050 4175 2100
Wire Wire Line
	4175 2000 4175 2050
Wire Notes Line
	1000 875  3200 875 
Wire Notes Line
	3200 875  3200 2950
Wire Notes Line
	3200 2950 1000 2950
Wire Notes Line
	1000 2950 1000 875 
Text Notes 2075 1025 0    75   Italic 15
Visualization Block
Wire Wire Line
	4225 6600 4725 6600
Text GLabel 4725 4700 2    50   Input ~ 0
SIM_RX
Text GLabel 4725 4800 2    50   Input ~ 0
SIM_TX
$Comp
L Device:R R6
U 1 1
P 5025 2150
F 0 "R6" V 5060 2330 50  0000 C CNN
F 1 "10k" V 4980 2330 50  0000 C CNN
F 2 "Resistor_THT:R_Axial_DIN0204_L3.6mm_D1.6mm_P7.62mm_Horizontal" V 4955 2150 50  0001 C CNN
F 3 "~" H 5025 2150 50  0001 C CNN
	1    5025 2150
	0    -1   -1   0   
$EndComp
Wire Wire Line
	4125 5000 4205 5000
$Comp
L Device:R R5
U 1 1
P 4355 5000
F 0 "R5" V 4205 4995 50  0000 C CNN
F 1 "10k" V 4275 5000 50  0000 C CNN
F 2 "Resistor_THT:R_Axial_DIN0204_L3.6mm_D1.6mm_P7.62mm_Horizontal" V 4285 5000 50  0001 C CNN
F 3 "https://store.comet.bg/Catalogue/Product/25851/" H 4355 5000 50  0001 C CNN
	1    4355 5000
	0    1    1    0   
$EndComp
Wire Notes Line
	3725 975  3725 2675
Wire Notes Line
	3725 2675 6625 2675
Wire Notes Line
	6625 2675 6625 975 
Wire Notes Line
	6625 975  3725 975 
Text Notes 5350 1125 0    75   Italic 15
Communication Block
Wire Wire Line
	5175 1750 5200 1750
Wire Wire Line
	5175 1650 5175 1750
$Comp
L Device:Antenna AE1
U 1 1
P 5175 1450
F 0 "AE1" H 5100 1700 50  0000 L CNN
F 1 "Antenna" H 5025 1600 50  0000 L CNN
F 2 "Connector_Coaxial:SMA_Amphenol_901-144_Vertical" H 5175 1450 50  0001 C CNN
F 3 "https://store.comet.bg/Catalogue/Product/51344/" H 5175 1450 50  0001 C CNN
	1    5175 1450
	1    0    0    -1  
$EndComp
Wire Notes Line
	2025 3475 2025 7125
Wire Notes Line
	2025 7125 5475 7125
Wire Notes Line
	5475 3475 2025 3475
Wire Notes Line
	5475 7125 5475 3475
Text Notes 4600 3650 0    75   Italic 15
Control Block
$Comp
L Device:C C3
U 1 1
P 2875 6650
F 0 "C3" H 2650 6700 50  0000 L CNN
F 1 "100n" H 2575 6625 50  0000 L CNN
F 2 "Capacitor_THT:C_Disc_D4.3mm_W1.9mm_P5.00mm" H 2913 6500 50  0001 C CNN
F 3 "https://store.comet.bg/Catalogue/Product/5920/" H 2875 6650 50  0001 C CNN
	1    2875 6650
	1    0    0    -1  
$EndComp
Wire Notes Line
	7050 6300 10950 6300
Wire Notes Line
	10950 6300 10950 2350
Text Notes 10175 2525 0    75   Italic 15
Power Block
Wire Notes Line
	10950 2350 7050 2350
Text GLabel 9750 1225 2    50   Input ~ 0
BAT+
Text GLabel 9750 1550 2    50   Input ~ 0
BAT-
Wire Wire Line
	9475 1450 9600 1450
Wire Wire Line
	9600 1450 9600 1550
Wire Wire Line
	9600 1550 9750 1550
Wire Wire Line
	9475 1350 9600 1350
Wire Wire Line
	9600 1350 9600 1225
Wire Wire Line
	9600 1225 9750 1225
Wire Notes Line
	7875 925  7875 1725
Wire Notes Line
	7875 1725 10075 1725
Wire Notes Line
	10075 1725 10075 925 
Wire Notes Line
	10075 925  7875 925 
Text Notes 9275 1075 0    75   Italic 15
Charge Block
Text GLabel 7525 3225 0    50   Input ~ 0
BAT-
Text GLabel 7525 2750 0    50   Input ~ 0
BAT+
Wire Wire Line
	7775 3225 7775 3200
Connection ~ 7775 3225
Wire Wire Line
	7775 3225 7525 3225
Connection ~ 7775 2750
Wire Wire Line
	7775 2750 7525 2750
Wire Wire Line
	7775 3250 7775 3225
$Comp
L power:GND #PWR0124
U 1 1
P 7775 3250
F 0 "#PWR0124" H 7775 3000 50  0001 C CNN
F 1 "GND" H 7850 3075 50  0000 R CNN
F 2 "" H 7775 3250 50  0001 C CNN
F 3 "" H 7775 3250 50  0001 C CNN
	1    7775 3250
	1    0    0    -1  
$EndComp
$Comp
L Switch:SW_DIP_x01 SW1
U 1 1
P 8125 2750
F 0 "SW1" H 8125 3017 50  0000 C CNN
F 1 "Power switch" H 8125 2926 50  0000 C CNN
F 2 "" H 8125 2750 50  0001 C CNN
F 3 "~" H 8125 2750 50  0001 C CNN
	1    8125 2750
	1    0    0    -1  
$EndComp
Wire Wire Line
	8425 2750 8525 2750
Wire Wire Line
	7825 2750 7775 2750
$Comp
L power:+12V #PWR0125
U 1 1
P 8525 2750
F 0 "#PWR0125" H 8525 2600 50  0001 C CNN
F 1 "+12V" H 8425 2925 50  0000 L CNN
F 2 "" H 8525 2750 50  0001 C CNN
F 3 "" H 8525 2750 50  0001 C CNN
	1    8525 2750
	1    0    0    -1  
$EndComp
Wire Wire Line
	7775 2750 7775 2800
$Comp
L Device:Battery BT1
U 1 1
P 7775 3000
F 0 "BT1" H 7500 3050 50  0000 L CNN
F 1 "12V/14Ah" H 7275 2950 50  0000 L CNN
F 2 "" V 7775 3060 50  0001 C CNN
F 3 "~" V 7775 3060 50  0001 C CNN
	1    7775 3000
	1    0    0    -1  
$EndComp
Wire Wire Line
	8575 3575 8575 3225
Wire Wire Line
	8575 3225 8625 3225
Wire Notes Line
	7050 2350 7050 6300
$Comp
L Device:R R7
U 1 1
P 4500 1250
F 0 "R7" H 4550 1300 50  0000 L CNN
F 1 "16k" H 4550 1225 50  0000 L CNN
F 2 "Resistor_THT:R_Axial_DIN0204_L3.6mm_D1.6mm_P7.62mm_Horizontal" V 4430 1250 50  0001 C CNN
F 3 "https://store.comet.bg/Catalogue/Product/25851/" H 4500 1250 50  0001 C CNN
	1    4500 1250
	1    0    0    -1  
$EndComp
Wire Wire Line
	4425 1100 4500 1100
$Comp
L Device:R R8
U 1 1
P 4500 1650
F 0 "R8" H 4550 1700 50  0000 L CNN
F 1 "20k" H 4550 1625 50  0000 L CNN
F 2 "Resistor_THT:R_Axial_DIN0204_L3.6mm_D1.6mm_P7.62mm_Horizontal" V 4430 1650 50  0001 C CNN
F 3 "https://store.comet.bg/Catalogue/Product/3884/" H 4500 1650 50  0001 C CNN
	1    4500 1650
	1    0    0    -1  
$EndComp
Wire Wire Line
	4500 1400 4500 1450
Wire Wire Line
	4750 1450 4500 1450
Connection ~ 4500 1450
Wire Wire Line
	4500 1450 4500 1500
Wire Wire Line
	4750 1950 5200 1950
Wire Wire Line
	4175 2450 4175 2400
$Comp
L power:GND #PWR0116
U 1 1
P 4175 2450
F 0 "#PWR0116" H 4175 2200 50  0001 C CNN
F 1 "GND" H 4175 2300 50  0000 C CNN
F 2 "" H 4175 2450 50  0001 C CNN
F 3 "" H 4175 2450 50  0001 C CNN
	1    4175 2450
	1    0    0    -1  
$EndComp
Wire Wire Line
	4500 1850 4500 1800
$Comp
L power:GND #PWR0106
U 1 1
P 4500 1850
F 0 "#PWR0106" H 4500 1600 50  0001 C CNN
F 1 "GND" H 4500 1700 50  0000 C CNN
F 2 "" H 4500 1850 50  0001 C CNN
F 3 "" H 4500 1850 50  0001 C CNN
	1    4500 1850
	1    0    0    -1  
$EndComp
Wire Wire Line
	4750 1450 4750 1950
$EndSCHEMATC
